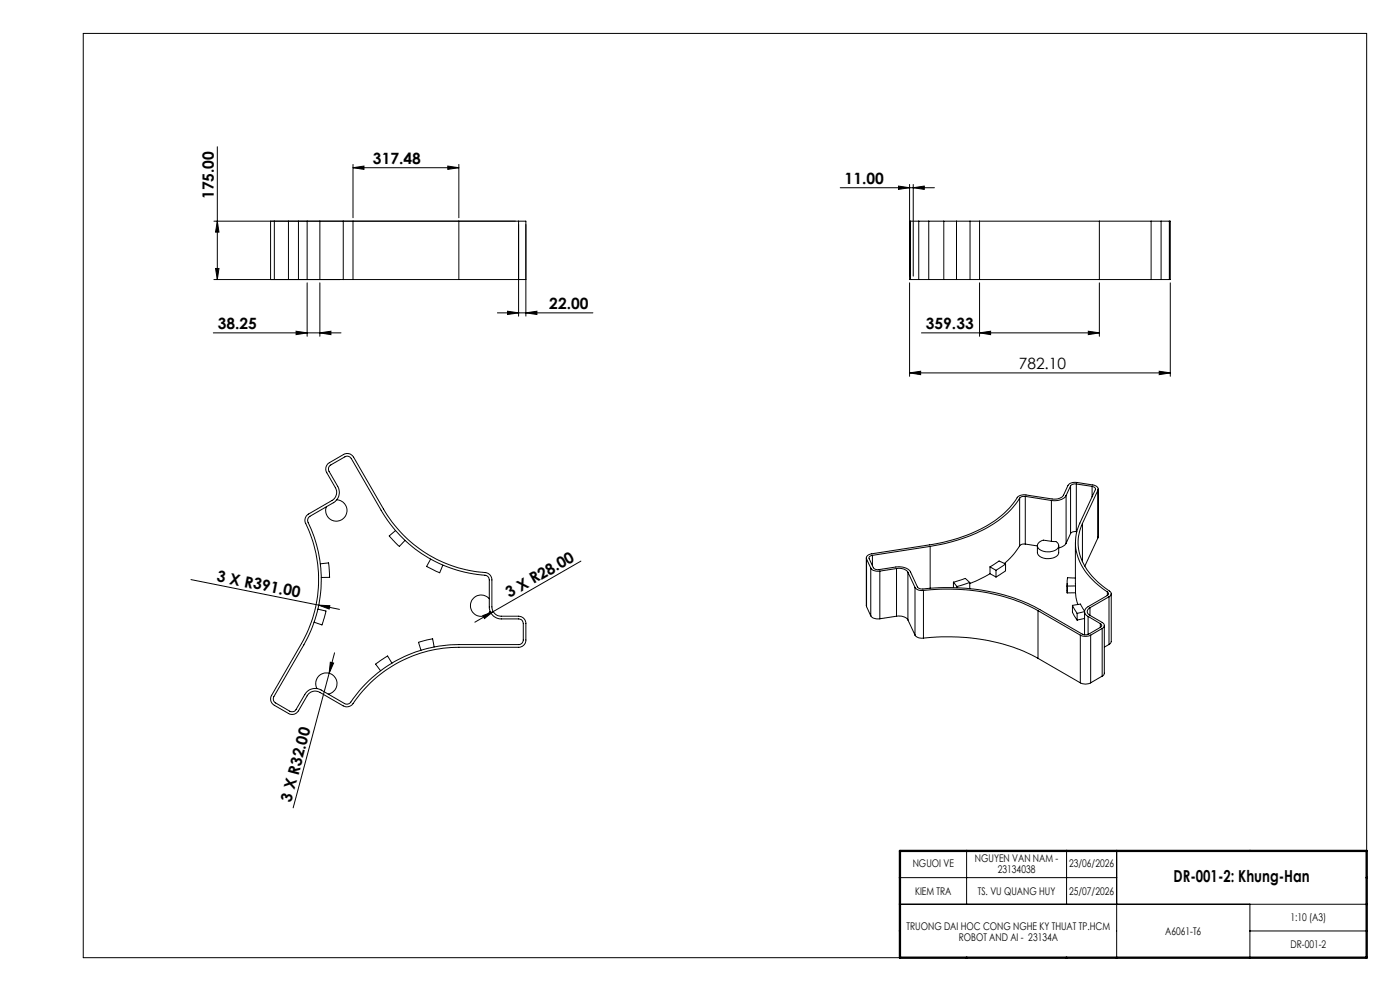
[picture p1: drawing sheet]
<svg xmlns="http://www.w3.org/2000/svg" width="420mm" height="297mm" viewBox="0 0 420 297" stroke-linecap="round" stroke-linejoin="round" font-family="sans-serif">
<g fill="none" stroke="#000" stroke-width=".3">
<path d="M25 10h385v277h-385zM65.2 44v39.8M105.9 50.3l3.3-.5v1zM105.9 49.3v16M105.9 50.3h31.8M134.3 49.8l3.4 .5-3.4 .5zM137.7 49.3v16M252.1 56.3h28.2M269.6 55.8l3.3 .5-3.3 .5zM272.9 55.3v28.5h.3M274 56.3l3.3-.5v1zM274 55.3v27.5"/>
<path d="M64.2 66.3h91.4M65.2 66.3l.5 3.3h-1zM81.2 66.3h1.1v17.5h-1.1zM86.5 66.3h3v17.5h-3zM92.1 66.3h3.9v17.5h-3.9zM105.9 66.3h-2.9v17.5M105.9 66.3h31.8v17.5M105.9 66.3v17.5M155.6 66.3h2.2v28.5M155.6 66.3v28.5M272.9 66.3h.3M273.2 66.3h2.4"/>
<path d="M273.2 66.3v17.5M275.6 66.3h3M275.6 66.3v17.5M278.6 66.3h4.5M278.6 66.3v17.5M283.1 66.3h3.8M283.1 66.3v17.5M286.9 66.3h4.1M286.9 66.3v17.5M291 66.3h2.9M291 66.3v17.5M293.9 66.3h35.9"/>
<path d="M293.9 66.3v17.5M329.8 66.3h15.5M329.8 66.3v17.5M345.3 66.3h3M345.3 66.3v17.5M348.3 66.3h2.5M348.3 66.3v17.5M350.8 66.3h.3v17.5h-.3M350.8 66.3v17.5M64 99.8h38.3M64.2 83.8h38.8M64.7 80.5h1l-.5 3.3z"/>
<path d="M88.8 99.3l3.3 .5-3.3 .5zM92.1 84.8v16M96 99.8l3.3-.5v1zM96 84.8v16M103 83.8h2.9M105.9 83.8h31.8M137.7 83.8h20.1M149.2 93.8h28.7M152.3 93.3l3.3 .5-3.3 .5zM157.8 93.8l3.3-.5v1zM272.9 84.8v28M273.2 83.8h2.4"/>
<path d="M275.6 83.8h3M276.4 99.8h53.4M278.6 83.8h4.5M283.1 83.8h3.8M286.9 83.8h4.1M291 83.8h2.9M293.9 99.8l3.3-.5v1zM293.9 84.8v16M293.9 83.8h35.9M326.5 99.3l3.3 .5-3.3 .5zM329.8 83.8h15.5M329.8 84.8v16"/>
<path d="M345.3 83.8h3M348.3 83.8h2.5M351.1 84.8v28M272.9 111.8l3.3-.5v1zM272.9 111.8h78.2M347.8 111.3l3.3 .5-3.3 .5zM98.4 139l4.7-2.8a2.21 2.21 0 0 1 3 .8l8.9 15.5a38.7 38.7 0 0 0 31.1 19.2 2.18 2.18 0 0 1 1.5 2.1v8.1a2.83 2.83 0 0 0 2.8 2.8h5.2a2.23 2.23 0 0 1 2.2 2.2v4.9a2.17 2.17 0 0 1-2.2 2.2h-17.9a38.6 38.6 0 0 0-32.2 17.3 2.28 2.28 0 0 1-2.5 .3l-7-4.1a2.78 2.78 0 0 0-3.9 1l-2.6 4.5a2.16 2.16 0 0 1-3 .8l-4.2-2.4a2.13 2.13 0 0 1-.8-3l9-15.5a38.8 38.8 0 0 0 1-36.6 2.15 2.15 0 0 1 1.1-2.2l7-4.1a2.81 2.81 0 0 0 1-3.8l-2.6-4.5a2.26 2.26 0 0 1 .4-2.7zM98.8 139.7l4.7-2.8a1.38 1.38 0 0 1 1.9 .5l8.9 15.5a39.4 39.4 0 0 0 31.6 19.6l.7 .6 .2 .7v8.1a3.6 3.6 0 0 0 3.6 3.6h5.2a1.37 1.37 0 0 1 1.4 1.4v4.9a1.37 1.37 0 0 1-1.4 1.4h-17.9a39.4 39.4 0 0 0-32.8 17.5l-.6 .3h-.7l-7.3-4.2a3.6 3.6 0 0 0-4.9 1.3l-2.6 4.5a1.35 1.35 0 0 1-1.9 .5l-4.2-2.4a1.38 1.38 0 0 1-.5-1.9l9-15.6a39.5 39.5 0 0 0 1.1-37.1l.1-.7 .4-.5 7.2-4.2a3.6 3.6 0 0 0 1.3-4.9l-2.7-4.8v-.9zM101 149.8a3.2 3.2 0 0 1 3.1 3.6 3.2 3.2 0 0 1-4 2.7 3.2 3.2 0 0 1-2.2-4.2M118.7 159l-1.9 1.6 1.1 1.3 1.9 1.9 1.7-1.8M305.9 149.3a30 30 0 0 1-16 11.7l-6.3 1.9-4.6 .9M305.9 149.3v14.3"/>
<path d="M307.6 148.8h-.9l-.8 .5M307.6 148.8l7.8 1.2M307.6 148.8v14.3M315.4 150v12.2M319.8 148.5a4.3 4.3 0 0 1-4.4 1.5M319.8 148.5v14.3M321.2 145.6l-1.4 2.9M321.2 145.6v14.3M321.2 159.9l-1.4 2.9M322.9 145.1l-.2-.1a1.49 1.49 0 0 0-1.5 .6M322.9 159.3h-.2a1.49 1.49 0 0 0-1.5 .6M322.9 145.1l4.7 .7"/>
<path d="M322.9 145.1v14.2M322.9 159.3h.1M324.7 156.9a14.2 14.2 0 0 0 3.5 16.3l2.5 2.3 2.1 1.6a.91 .91 0 0 1 .6 .9 .91 .91 0 0 1-.7 .9M324.7 156.9v11.4M327.6 145.8a.91 .91 0 0 1 1 1l-4.6 10a14.7 14.7 0 0 0 4 17.3l4.2 3.3M327.6 145.8v3.1M329.4 146.9a1.38 1.38 0 0 0-1.6-1.6l-5-.7-1.6 .2-.8 .7-1.5 3.1-.4 .4-1.3 .5-1.3 .1-8.1-1.3h-1.2a2.17 2.17 0 0 0-1.8 1.5 31 31 0 0 1-16.3 11.1l-5.2 1.6-3.3 .6-18.7 2.9a1.3 1.3 0 0 0-1.3 1.5M329.4 146.9l-4.7 10M329.4 146.9v14.3M329.5 146.5l-.1 14.7M57.3 173.7l38.3 7.7M96.1 169l2.5-.3 .1 1.1 .2 3.2-2.5 .1"/>
<path d="M129.2 167.6l-1.2 2.2 2.9 1.4 1 .5 1-2.3M146.8 179.5a3.2 3.2 0 0 0-4.8-.2 3.2 3.2 0 0 0 .4 4.7 3.2 3.2 0 0 0 4.6-.8M174.3 168.2l-31.8 18.3M259.9 167.2l.1 14.6M260 167.5l1.2 2.7M260 167.5v14.3M261.2 170.2a2.67 2.67 0 0 0 2.7 1M261.2 170.2v14.4M261.7 166.4a.91 .91 0 0 0-1 1l1.4 2.9 .7 .4h.7l6-.8 1.8 .2a2.69 2.69 0 0 1 1.9 1.3l2 4.5 1 .6a61.6 61.6 0 0 1 34.9 5.7l13.9 8h1l.6-.2 3.5-2M261.7 166.4v3.1M263.9 171.2v14.3M269 170.4l2.1 .1 .7 .4 .6 .6"/>
<path d="M269 170.4l-5.1 .8M269 170.4v14.3M272.4 171.5l2.1 4.5M272.4 171.5v14.3M274.5 176a2.41 2.41 0 0 0 2.5 .9M274.5 176v14.3M277 176.9a58.4 58.4 0 0 1 34.4 6.1M277 176.9v14.3M279 163.8l-17.3 2.6M279 163.8v12.5M286 174.5l3.6-1.1 1.3 1.2M286 174.5v1.6"/>
<path d="M286 174.5l1.1 1.3M287.1 175.8v.3M290.9 174.6l-3.8 1.2M290.9 174.6v1.8M297 171.9l-6.1 3M297 169.9v2M297 169.9l1.8 1M297 171.9l1.8 1M298.8 170.9v2M301.7 169l-2-.9-2.7 1.8M301.7 169l-2.9 1.9M301.7 169v2.1l-2.9 1.8"/>
<path d="M305.9 163.6a20.7 20.7 0 0 1-4.6 5.3M307.6 163.1h-.9l-.8 .5M307.6 163.1l3.6 .5M311.2 163.5v2.1a3.2 3.2 0 0 0 4.1 1.8l.3-.1a2.23 2.23 0 0 0 2-1.7v-2.1M311.6 162.7l1.5-.8 2.5 .4a1.45 1.45 0 0 1 1.5 .3 1.45 1.45 0 0 1 .4 1.5 4.3 4.3 0 0 1-6.2-.1v-.8zM319.8 162.8l-.6 .7-1.6 .7M320.1 176.9v.8M320.1 174.9v2.8M322.6 162.6l.1 13M322.6 173.2l-2.3-.1-.2 2.5h2.6M322.7 177.7l.6 3.5M322.7 175.6v2.1"/>
<path d="M322.7 177.7h-2.6M329.4 161.2l-4 8.5M332.1 178.5l-5.7 3.3a1.54 1.54 0 0 0-1 1.5 1.54 1.54 0 0 0 1 1.4M332.2 177.4a.58 .58 0 0 1 .4 .6 .58 .58 0 0 1-.5 .5M332.2 177.4v1.1M332.7 178.9l-5.7 3.2M332.7 178.9v14.2M333.4 177.9v14.3l-.7 .9M95.4 182.6l2.4 .5-.5 2.1-.7 2.1-2.4-.8M95.6 181.4l3.4 .1-.3 1zM95.6 181.4l6.2 1.2M99.1 198.5l1 .2-1.4 3.1z"/>
<path d="M100.4 195.6l-1.7 6.2M117.6 198.8l-1.3-2.2-1.9 1.2-1.7 1.2 1.5 2M130.2 193.9l-.4-2.5-1.6 .4-2.6 .7 .7 2.4M144.9 184.5l3.1-1.2-2.7 2.1zM260 181.8l1.2 2.8M261.2 184.6l.8 .6 1.9 .3M269 184.7l1.2-.1 1.2 .3 1 .9M269 184.7l-5.1 .8M272.4 185.8l2.1 4.5M274.5 190.3a2.41 2.41 0 0 0 2.5 .9M277 191.2a58.4 58.4 0 0 1 34.4 6.1M311.4 183l12.7 7.4"/>
<path d="M311.4 183v14.3M311.4 197.3l12.7 7.3M321.7 181.4l2.4-.4 1.3 2.2M321.7 181.4l1.4 2.4M321.7 181.4v2.1l1.4 2.3M323.1 183.8l2.3-.5v6.9M323.1 183.8v2M324.1 190.4l1.3 .3 1.8-.3M324.1 190.4v14.2M325.4 185.3l-2.3 .5M326.4 184.7l3.7 2.2M326.4 184.7v5.4"/>
<path d="M327 182.1a1.22 1.22 0 0 0-.8 1.2 1.22 1.22 0 0 0 .8 1.1M327 184.4l3.7 2.1a.95 .95 0 0 1 .6 .9 .95 .95 0 0 1-.6 .9M327 182.1v2.3M327.2 190.4v14.2M330.1 186.9a.59 .59 0 0 1 .4 .6 .59 .59 0 0 1-.4 .5M330.1 186.9v1.1M330.7 188.3l-3.5 2.1M330.7 188.3v14.3M331.3 187.5v14.4l-.6 .7M332.7 193.1l-1.4 .9M95.1 206.4a3.2 3.2 0 0 1 1.6-4.5 3.2 3.2 0 0 1 4.3 2.1 3.2 3.2 0 0 1-2.5 4M98.7 201.8l-10.8 40.3"/>
<path d="M324.1 204.6l1.5 .4 1.6-.4M330.7 202.6l-3.5 2M290 255v16M320 255v16M335 255v32M270 263h65M270 271h140M375 271v16M375 279h35"/>
</g>
<path d="M270 255h140v32h-140z" fill="none" stroke="#000" stroke-width=".7"/>
<g fill="#000">
<path d="M95.6 181.4l3.4 .1-.3 1zM144.9 184.5l3.1-1.2-2.7 2.1zM99.1 198.5l1 .2-1.4 3.1z"/>
<path d="M269.6 55.8l3.3 .5-3.3 .5zM274 56.3l3.3-.5v1z"/>
<path d="M65.2 66.3l.5 3.3h-1zM64.7 80.5h1l-.5 3.3z"/>
<path d="M157.8 93.8l3.3-.5v1zM152.3 93.3l3.3 .5-3.3 .5zM96 99.8l3.3-.5v1zM88.8 99.3l3.3 .5-3.3 .5zM134.3 49.8l3.4 .5-3.4 .5zM105.9 50.3l3.3-.5v1zM326.5 99.3l3.3 .5-3.3 .5zM293.9 99.8l3.3-.5v1z"/>
<path d="M347.8 111.3l3.3 .5-3.3 .5zM272.9 111.8l3.3-.5v1z"/>
</g>
<text font-size="4.9" x="352.1" y="264.4">DR-001-2: Khung-Han</text>
<g font-size="4.7">
<text x="111.9" y="49.2">317.48</text>
<text x="64.2" y="59.7" transform="rotate(-90 64.2 59.7)">175.00</text>
<text x="253.4" y="55.2">11.00</text>
<text x="164.8" y="92.7">22.00</text>
<text x="65.3" y="98.7">38.25</text>
<text x="277.7" y="98.7">359.33</text>
<text x="305.6" y="110.7">782.10</text>
<text x="64.8" y="174.2" transform="rotate(11 64.8 174.2)">3 X R391.00</text>
<text x="152.8" y="179.4" transform="rotate(-30 152.8 179.4)">3 X R28.00</text>
<text x="87.3" y="240.6" transform="rotate(-75 87.3 240.6)">3 X R32.00</text>
</g>
<g font-size="3.2">
<text x="273.8" y="259.9">NGUOI VE</text>
<text x="292.5" y="258.3">NGUYEN VAN NAM -</text>
<text x="299.4" y="261.7">23134038</text>
<text x="320.8" y="259.9">23/06/2026</text>
<text x="274.5" y="268.1">KIEM TRA</text>
<text x="293.4" y="268.1">TS. VU QUANG HUY</text>
<text x="320.8" y="268.1">25/07/2026</text>
<text x="272" y="278.6">TRUONG DAI HOC CONG NGHE KY THUAT TP.HCM</text>
<text x="287.6" y="282">ROBOT AND AI - 23134A</text>
<text x="349.6" y="280.1">A6061-T6</text>
<text x="387.1" y="276.1">1:10 (A3)</text>
<text x="387.1" y="284.1">DR-001-2</text>
</g>
</svg>
